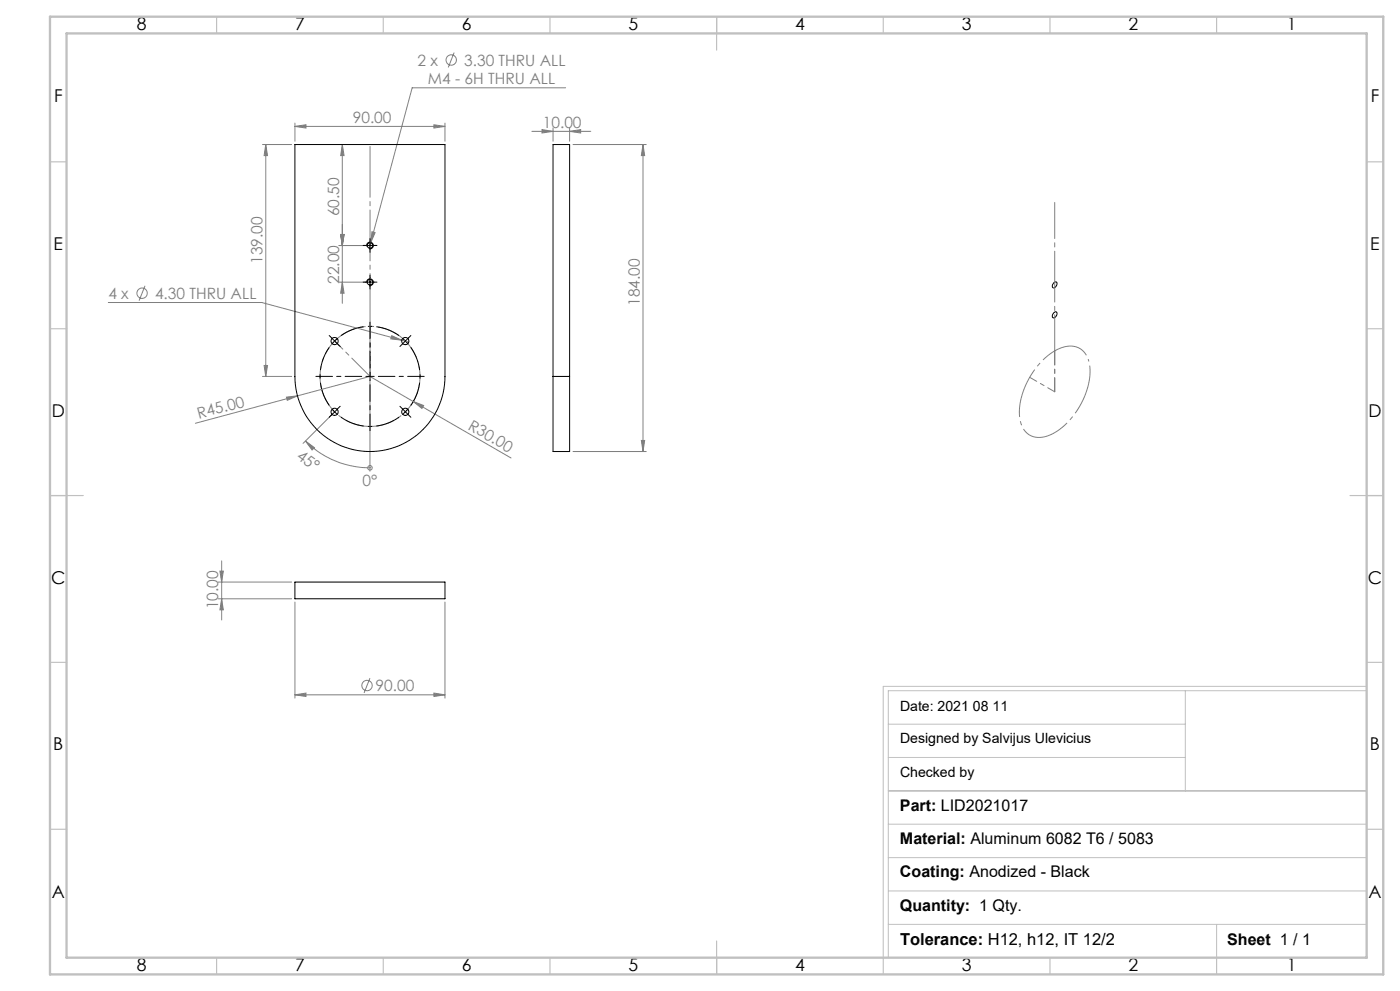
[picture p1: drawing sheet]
<svg xmlns="http://www.w3.org/2000/svg" width="420mm" height="297mm" viewBox="0 0 420 297" stroke-linecap="round" stroke-linejoin="round" font-family="sans-serif">
<g fill="none" stroke="#808080" stroke-width=".3">
<path d="M136.2 15.8l-1.7 4.4M88.5 37.9l3.3-.5v1zM88.5 36.9v5.4M88.5 37.9h45M130.2 37.4l3.3 .5-3.3 .5zM133.5 36.9v5.4M159.6 39.4h17.6M162.6 38.8l3.3 .6-3.3 .5zM165.9 38.3v4M169.7 26.3h-46.1l-12.8 48.1M170.9 39.4l3.3-.6v1.1zM170.9 38.3v4"/>
<path d="M78.7 43.3h8.8M79.7 43.3l.6 3.3h-1.1zM79.7 43.3v69.5M102.7 43.3v47.6M102.7 43.3l.5 3.3h-1zM171.9 43.3h22M192.9 43.3l.5 3.3h-1zM192.9 43.3v92M101.7 73.6h8.3M102.2 70.3h1l-.5 3.3zM111.6 69.5l.9 .2-1.3 3.1zM32.5 90.7h46l44.1 11.8"/>
<path d="M43.5 85.7l-1.8 4.4M101.7 84.6h8.3M102.7 84.6l.5 3.3h-1zM78.7 112.8h8.8M79.2 109.5h1.1l-.6 3.3zM85.9 119l3.4-.4-3.1 1.4zM111 113.8v27.4M117.5 100.6l3 1.3-3.3-.3zM58.6 126.9l52.4-14.1 42.3 24.5M91.7 132.2a27.4 27.4 0 0 0 19.3 8M91.7 132.2l2.6 2-.7 .7zM99.7 124.1l-8.8 8.8"/>
<path d="M124 120.3l3.1 1.2-.5 .9zM171.9 135.3h22M192.4 132h1l-.5 3.3zM111 140.2h.1M65.5 174.4h22M65.5 179.5h22M66 171.2h1l-.5 3.2zM66.5 168.1v17.7M66.5 179.5l.5 3.3h-1zM88.5 180.4v28.8M133.5 180.4v28.8M88.5 208.2l3.3-.5v1z"/>
<path d="M88.5 208.2h45M111 203.2l-1.8 4.5M130.2 207.7l3.3 .5-3.3 .5z"/>
<circle cx="135.4" cy="18" r="1.55"/>
<circle cx="42.6" cy="87.9" r="1.55"/>
<circle cx="111" cy="140.2" r=".67"/>
<circle cx="110.1" cy="205.4" r="1.55"/>
</g>
<path d="M125.4 108.4a15 15 0 0 0-25.1-6.1 15 15 0 0 0 6.6 24.9 15 15 0 0 0 18.7-17.7l-.2-1.1" fill="none" stroke="#808080" stroke-width=".3" stroke-dasharray="15.2 1.3 1.3 1.3" stroke-dashoffset="-1.4" stroke-linecap="butt"/>
<path d="M326.6 108a5.8 5.8 0 0 0-8.7-3.6 22.5 22.5 0 0 0-12 20.9 6 6 0 0 0 9 5.1 22.5 22.5 0 0 0 12-20.9l-.3-1.5" fill="none" stroke="#808080" stroke-width=".3" stroke-dasharray="15.2 1.3 1.3 1.3" stroke-dashoffset="-1.6" stroke-linecap="butt"/>
<path d="M109.7 73.6h2.6M110 73.8a.99 .99 0 0 1 .9-1.2 .99 .99 0 0 1 1.1 1.1 .99 .99 0 0 1-1.3 .8M111 72.3v2.5M109.7 84.6h2.6M110 84.8a1 1 0 0 1 .9-1.2 1 1 0 0 1 1.1 1.1 1 1 0 0 1-1.3 .8M111 83.3v2.5M316.1 93.8a.61 .61 0 0 1 1-.2 .61 .61 0 0 1-.2 1 .62 .62 0 0 1-.5 .7 .62 .62 0 0 1-.7-.5zM316.2 84.7a.57 .57 0 0 1 .9-.1 .57 .57 0 0 1-.1 .9 .7 .7 0 0 1-.5 .7 .7 .7 0 0 1-.8-.3v-.5zM99.6 122.5l1.7 1.8M101.3 122.6l-1.8 1.7" fill="none" stroke="#000" stroke-width=".3"/>
<path d="M100.4 102.2l-.8 .9M100.4 102.2l.9-.8M121.6 102.2l-.9-.8M121.6 102.2l.9 .9M121.6 123.4l.9-.9M121.6 123.4l-.9 .9" fill="none" stroke="#000" stroke-width=".3" stroke-dasharray="15.2 1.3 1.3 1.3" stroke-linecap="butt"/>
<path d="M98.8 104.1a15 15 0 0 0 0 17.4M119.7 100.6a15 15 0 0 0-17.4 0M102.3 125a15 15 0 0 0 17.4 0M123.2 121.5a15 15 0 0 0 0-17.4" fill="none" stroke="#000" stroke-width=".3" stroke-dasharray="15.2 1.3 1.3 1.3" stroke-dashoffset="7.9" stroke-linecap="butt"/>
<path d="M266.5 217h89.1M355.6 207v30M410 205.7h-145v81.5M410 207h-143.5v80M266.5 237h143.5M266.5 227h89.1M266.5 257h143.5M266.5 247h143.5M266.5 277h143.5M266.5 267h143.5M365 277v10" fill="none" stroke="#c0c0c0" stroke-width=".3"/>
<g fill="none" stroke="#c0c0c0" stroke-width=".35">
<path d="M65 5v5M115 5v5M165 5v5M215 5v10M265 5v5M315 5v5M365 5v5M15 48.5h5M410 48.5h5M15 98.5h5M410 98.5h5M15 148.5h10"/>
<path d="M405 148.5h10M15 198.5h5M410 198.5h5M15 248.5h5M410 248.5h5M65 287v5M115 287v5M165 287v5M215 282v10M265 287v5M315 287v5M365 287v5"/>
</g>
<path d="M15 5h400v287h-400zM20 10h390v277h-390z" fill="none" stroke="#c0c0c0" stroke-width=".7"/>
<path d="M111 97.8v15M111 112.8v-15M111 112.8l-10.6-10.6" fill="none" stroke="#808080" stroke-width=".3" stroke-dasharray="15.2 1.3 1.3 1.3" stroke-dashoffset="7.5"/>
<path d="M111 97.8v-54.5" fill="none" stroke="#808080" stroke-width=".3" stroke-dasharray="15.2 1.3 1.3 1.3" stroke-dashoffset="-.6"/>
<path d="M316.4 117.4v-12.2M316.4 105.2v12.2" fill="none" stroke="#808080" stroke-width=".3" stroke-dasharray="15.2 1.3 1.3 1.3" stroke-dashoffset="11"/>
<path d="M316.4 117.4l-7.5-4.3" fill="none" stroke="#808080" stroke-width=".3" stroke-dasharray="15.2 1.3 1.3 1.3" stroke-dashoffset="12.8"/>
<path d="M316.4 105.2v-44.5" fill="none" stroke="#808080" stroke-width=".3" stroke-dasharray="15.2 1.3 1.3 1.3" stroke-dashoffset="4.4"/>
<g fill="none" stroke="#000" stroke-width=".3" stroke-dasharray="15.2 1.3 1.3 1.3">
<path d="M109.8 73.6h-.9M111 72.3v-.8M111 74.8v.8M112.3 73.6h.8M109.8 84.6h-.9M111 83.3v-.8M111 85.8v.8M112.3 84.6h.8M99.5 101.3l-.7-.7M100.4 102.2l-.9-.9M100.4 102.2l.9 .9M101.3 103.1l.7 .7"/>
<path d="M111 112.8v-1.2M111 112.8h-1.2M111 112.8v1.3M111 112.8h1.3M120.7 103.1l-.7 .7M121.6 102.2l.9-.9M121.6 102.2l-.9 .9M122.5 101.3l.8-.7M99.5 124.3l-.7 .8M101.3 122.5l.7-.7M120.7 122.5l-.7-.7M121.6 123.4l.9 .9"/>
<path d="M121.6 123.4l-.9-.9M122.5 124.3l.8 .8"/>
</g>
<path d="M108.5 112.8h-13.7M111 110.3v-13.7M111 115.3v13.8M113.5 112.8h13.8" fill="none" stroke="#000" stroke-width=".3" stroke-dasharray="15.2 1.3 1.3 1.3" stroke-dashoffset="10.3"/>
<g fill="#808080">
<path d="M91.7 132.2l2.6 2-.7 .7z"/>
<path d="M85.9 119l3.4-.4-3.1 1.4z"/>
<path d="M124 120.3l3.1 1.2-.5 .9z"/>
<path d="M88.5 37.9l3.3-.5v1zM130.2 37.4l3.3 .5-3.3 .5zM111.6 69.5l-.4 3.3 1.3-3.1zM117.5 100.6l-.3 1 3.3 .3zM162.6 38.8l3.3 .6-3.3 .5zM170.9 39.4l3.3-.6v1.1zM88.5 208.2l3.3-.5v1zM130.2 207.7l3.3 .5-3.3 .5z"/>
<path d="M79.2 109.5h1.1l-.6 3.3zM79.7 43.3l.6 3.3h-1.1z"/>
<path d="M192.4 132h1l-.5 3.3zM192.9 43.3l.5 3.3h-1z"/>
<path d="M102.7 43.3l.5 3.3h-1zM102.2 70.3h1l-.5 3.3zM102.2 70.3h1l-.5 3.3zM102.7 84.6l.5 3.3h-1zM66 171.2h1l-.5 3.2zM66.5 179.5l.5 3.3h-1z"/>
</g>
<g fill="none" stroke="#000" stroke-width=".3">
<path d="M88.5 43.3h45v69.5a22.5 22.5 0 0 1-22.5 22.5 22.5 22.5 0 0 1-22.5-22.5zM165.9 112.8v22.5h5v-22.5M165.9 112.8v-69.5h5v69.5M165.9 112.8h5M88.5 174.4h45v5.1h-45z"/>
<circle cx="111" cy="73.6" r=".82"/>
<circle cx="111" cy="84.6" r=".82"/>
<circle cx="100.4" cy="102.2" r="1.08"/>
<circle cx="121.6" cy="102.2" r="1.08"/>
<circle cx="100.4" cy="123.4" r="1.07"/>
<circle cx="121.6" cy="123.4" r="1.07"/>
</g>
<g font-size="5.3">
<text x="41" y="8.9">8</text>
<text x="88.5" y="8.9">7</text>
<text x="138.5" y="8.9">6</text>
<text x="188.5" y="8.9">5</text>
<text x="238.5" y="8.9">4</text>
<text x="288.5" y="8.9">3</text>
<text x="338.5" y="8.9">2</text>
<text x="386" y="8.9">1</text>
<text x="16.2" y="30.7">F</text>
<text x="411.2" y="30.7">F</text>
<text x="16.1" y="74.9">E</text>
<text x="411.1" y="74.9">E</text>
<text x="15.5" y="124.9">D</text>
<text x="410.5" y="124.9">D</text>
<text x="15.4" y="174.9">C</text>
<text x="410.4" y="174.9">C</text>
<text x="16" y="224.9">B</text>
<text x="411" y="224.9">B</text>
<text x="15.5" y="269.2">A</text>
<text x="410.5" y="269.2">A</text>
<text x="41" y="290.9">8</text>
<text x="88.5" y="290.9">7</text>
<text x="138.5" y="290.9">6</text>
<text x="188.5" y="290.9">5</text>
<text x="238.5" y="290.9">4</text>
<text x="288.5" y="290.9">3</text>
<text x="338.5" y="290.9">2</text>
<text x="386" y="290.9">1</text>
</g>
<text font-size="4.9" x="270" y="283.3">Tolerance: H12, h12, IT 12/2</text>
<g font-size="4.8">
<text x="270" y="242.9">Part: LID2021017</text>
<text x="270" y="252.9">Material: Aluminum 6082 T6 / 5083</text>
<text x="270" y="262.9">Coating: Anodized - Black</text>
<text x="270" y="272.9">Quantity: 1 Qty.</text>
<text x="368.2" y="283.3">Sheet 1 / 1</text>
</g>
<g font-size="4.7" fill="#808080">
<text x="125.3" y="19.7">2 x</text>
<text x="139.2" y="19.7">3.30 THRU ALL</text>
<text x="128.4" y="25.3">M4 - 6H THRU ALL</text>
<text x="105.8" y="36.9">90.00</text>
<text x="162.8" y="38.3">10.00</text>
<text x="101.7" y="64.8" transform="rotate(-90 101.7 64.8)">60.50</text>
<text x="78.7" y="79.1" transform="rotate(-90 78.7 79.1)">139.00</text>
<text x="32.5" y="89.6">4 x</text>
<text x="46.5" y="89.6">4.30 THRU ALL</text>
<text x="101.7" y="85.1" transform="rotate(-90 101.7 85.1)">22.00</text>
<text x="191.9" y="91.6" transform="rotate(-90 191.9 91.6)">184.00</text>
<text x="59.6" y="125.5" transform="rotate(-15 59.6 125.5)">R45.00</text>
<text x="140.2" y="128.5" transform="rotate(30 140.2 128.5)">R30.00</text>
<text x="88.7" y="137.3" transform="rotate(36 88.7 137.3)">45°</text>
<text x="108.8" y="145.7">0°</text>
<text x="65.5" y="182.6" transform="rotate(-90 65.5 182.6)">10.00</text>
<text x="112.7" y="207.1">90.00</text>
</g>
<g font-size="4.2">
<text x="270" y="213.1">Date: 2021 08 11</text>
<text x="270" y="222.7">Designed by Salvijus Ulevicius</text>
<text x="270" y="232.8">Checked by</text>
</g>
</svg>
